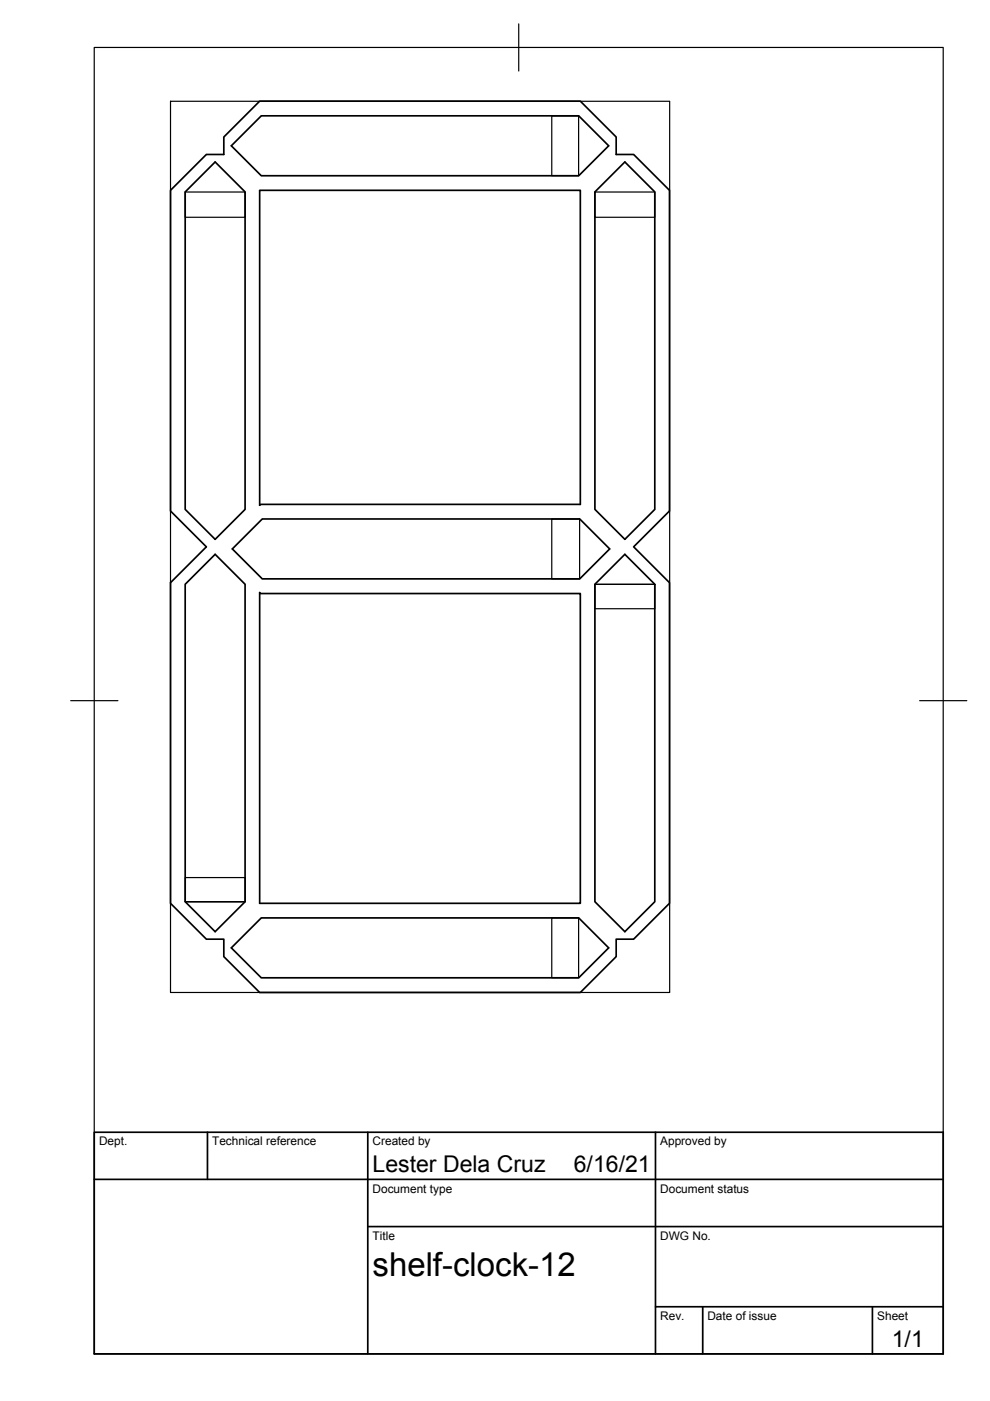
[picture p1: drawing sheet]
<svg xmlns="http://www.w3.org/2000/svg" width="210mm" height="297mm" viewBox="0 0 210 297" stroke-linecap="round" stroke-linejoin="round" font-family="sans-serif">
<!-- layer: Visible -->
<path d="M45.6 34.3l6.4 6.4v67.3l-6.4 6.3-6.3-6.3v-67.3zM47.5 29l7.6-7.6h67.9l7.6 7.6v3.8h3.7l7.6 7.6v67.9l-7.6 7.6 7.6 7.6v68l-7.6 7.6h-3.7v3.7l-7.6 7.6h-67.9l-7.6-7.6v-3.7h-3.7l-7.6-7.6v-68l7.6-7.6-7.6-7.6v-67.9l7.6-7.6h3.7zM49 30.9l6.4-6.3h67.3l6.4 6.3-6.4 6.4h-67.3zM132.5 34.3l6.3 6.4v67.3l-6.3 6.3-6.4-6.3v-67.3zM55.1 40.4h67.9v66.5h-67.7l-.2 .2zM49.3 116.4l6.3-6.4h67.3l6.4 6.4-6.4 6.3h-67.3zM132.5 117.5l6.3 6.4v67.3l-6.3 6.3-6.4-6.3v-67.3zM39.3 123.9l6.3-6.4 6.4 6.4v67.3l-6.4 6.3-6.3-6.3zM55.1 125.6l.2 .2h67.7v65.7h-67.9zM49 201l6.4-6.4h67.3l6.4 6.4-6.4 6.3h-67.3z" fill="none" stroke="#000" stroke-width=".36"/>
<!-- layer: Border -->
<path d="M20 10.1h180v276.9h-180zM110 5.1v10M15 148.6h10M195 148.6h10" fill="none" stroke="#000" stroke-width=".25"/>
<!-- layer: TitleBlock -->
<path d="M20 240.1h180v46.9h-180zM20 250h180M44 240.1v9.9M78 240.1v46.9M139 240.1v46.9M78 260.1h122M139 277.1h61M149 277.1v9.9M185 277.1v9.9" fill="none" stroke="#000" stroke-width=".36"/>
<!-- layer: Sketch1 -->
<path d="M36.2 21.5h105.8v188.9h-105.8zM117 24.6h5.7v12.7h-5.7zM39.3 40.7h12.7v5.4h-12.7zM126.1 40.7h12.7v5.4h-12.7zM117 110.1h5.9v12.7h-5.9zM126.1 123.9h12.7h-12.7v5.2h12.7v-5.2M39.3 191.2h12.7h-12.7M39.3 191.2v-5.1h12.7v5.1M117 194.6h5.7v12.7h-5.7z" fill="none" stroke="#000" stroke-width=".25"/>
<text font-size="7" x="79" y="270.6">shelf-clock-12</text>
<g font-size="4.9">
<text x="79" y="248.5">Lester Dela Cruz</text>
<text x="121.7" y="248.5">6/16/21</text>
<text x="189.1" y="285.7">1/1</text>
</g>
<g font-size="2.5">
<text x="21" y="242.9">Dept.</text>
<text x="45" y="242.9">Technical reference</text>
<text x="79" y="242.9">Created by</text>
<text x="140" y="242.9">Approved by</text>
<text x="79" y="252.8">Document type</text>
<text x="140" y="252.8">Document status</text>
<text x="79" y="262.9">Title</text>
<text x="140" y="262.9">DWG No.</text>
<text x="140" y="279.9">Rev.</text>
<text x="150" y="279.9">Date of issue</text>
<text x="186" y="279.9">Sheet</text>
</g>
</svg>
